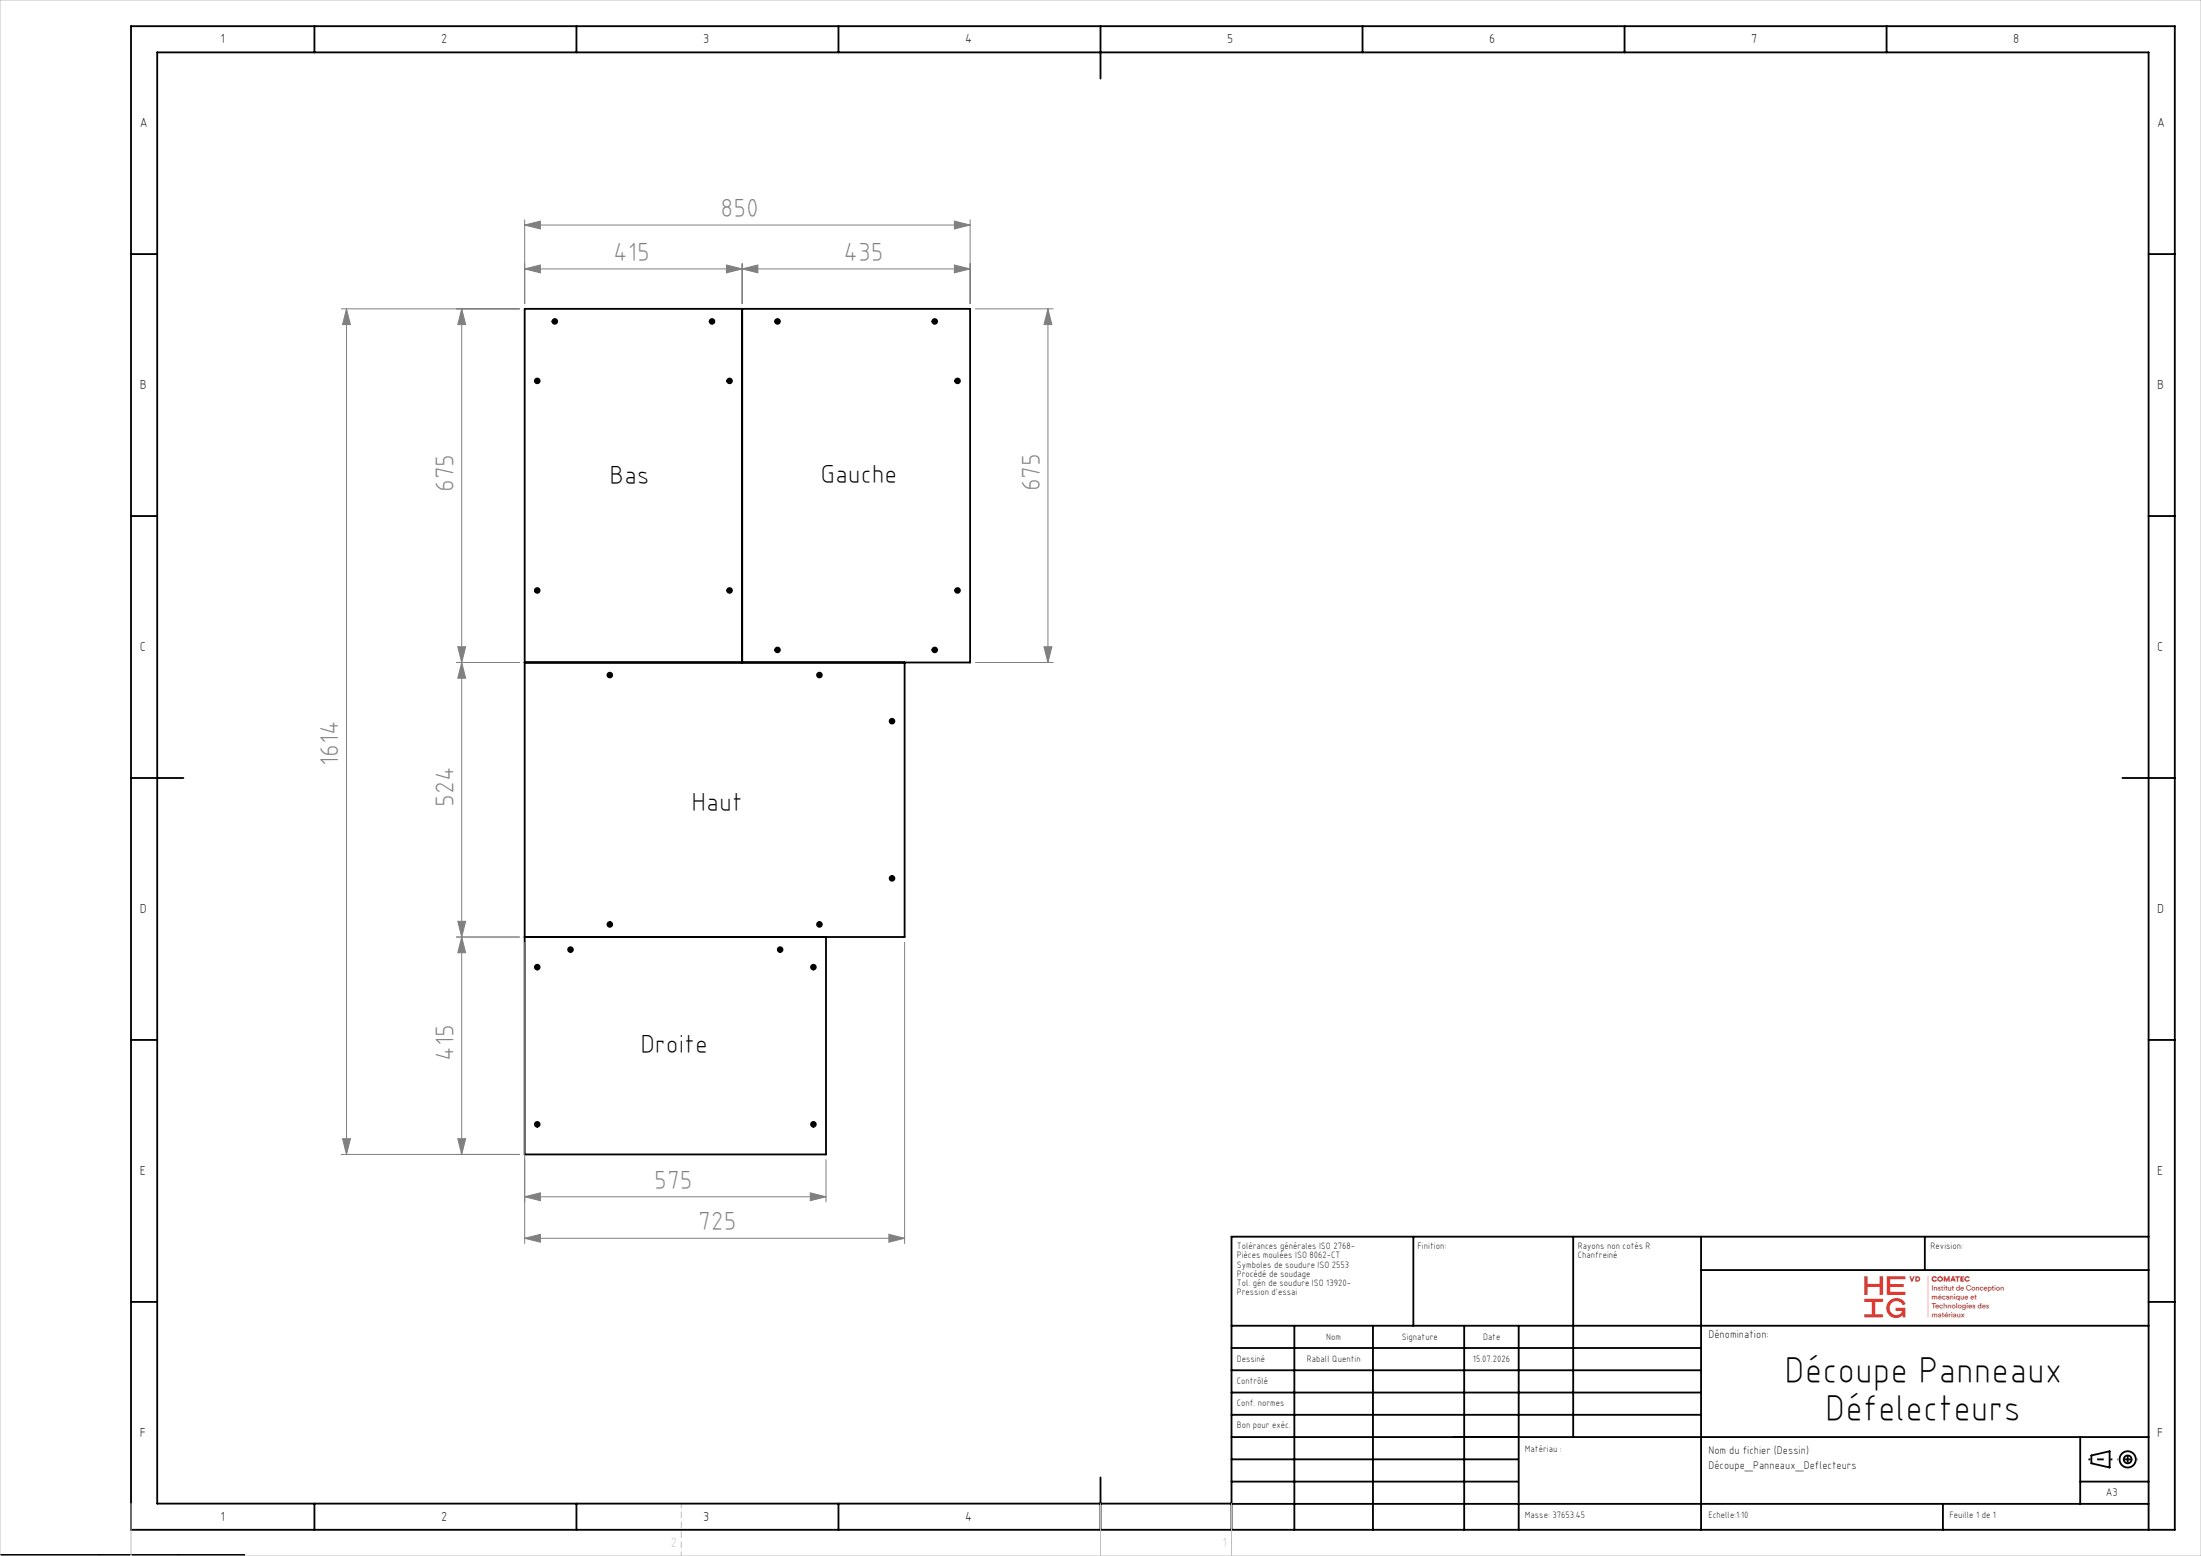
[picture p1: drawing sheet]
<svg xmlns="http://www.w3.org/2000/svg" width="420mm" height="297mm" viewBox="0 0 420 297" stroke-linecap="round" stroke-linejoin="round" font-family="sans-serif">
<g fill="none" stroke="#000" stroke-width=".35">
<path d="M25 5h390v287h-390zM60 5v5M110 5v5M160 5v5M210 5v10M260 5v5M310 5v5M360 5v5M25 48.5h5M141.6 59v67.5M410 48.5h5M25 98.5h5"/>
<path d="M410 98.5h5M100.1 126.5h85v-67.5h-85v161.4h57.5v-41.5M172.6 126.5v52.4h-72.5M25 148.5h10M405 148.5h10M25 198.5h5M410 198.5h5M269.7 236.1v17M300.2 236.1v38.2M324.6 236.1v55.9M367.3 236.1v6.3M410 236.1h-175v55.9"/>
<path d="M25 248.5h5M235 253.1h175M235 257.3h89.6M247 253.1v38.9M262 253.1v38.9M279.4 253.1v38.9M289.8 253.1v38.9M324.6 242.4h85.4M410 248.5h5M235 270.1h89.6M235 265.8h89.6M235 261.6h89.6"/>
<path d="M235 278.6h54.6M235 274.3h175M397 274.3v12.8M399.1 277.8l3.5-.8v3.1l-3.5-.8zM0 296.8h46.5v.3M19 296.8v.3M34 296.8v.3M60 287v5M110 287v5M160 287v5M210 282v10M235 287.1h175"/>
<path d="M235 287h-205v-277h380v282M235 282.8h54.6M370.8 287.1v4.9M397 282.8h13"/>
<circle cx="102.5" cy="72.7" r=".25"/>
<circle cx="102.5" cy="72.7" r=".45"/>
<circle cx="105.9" cy="61.4" r=".25"/>
<circle cx="105.9" cy="61.4" r=".45"/>
<circle cx="135.9" cy="61.4" r=".45"/>
<circle cx="135.9" cy="61.4" r=".25"/>
<circle cx="139.2" cy="72.7" r=".25"/>
<circle cx="139.2" cy="72.7" r=".45"/>
<circle cx="148.4" cy="61.4" r=".25"/>
<circle cx="148.4" cy="61.4" r=".45"/>
<circle cx="178.4" cy="61.4" r=".25"/>
<circle cx="178.4" cy="61.4" r=".45"/>
<circle cx="182.7" cy="72.7" r=".25"/>
<circle cx="182.7" cy="72.7" r=".45"/>
<circle cx="102.5" cy="112.7" r=".25"/>
<circle cx="102.5" cy="112.7" r=".45"/>
<circle cx="139.2" cy="112.7" r=".25"/>
<circle cx="139.2" cy="112.7" r=".45"/>
<circle cx="182.7" cy="112.7" r=".25"/>
<circle cx="182.7" cy="112.7" r=".45"/>
<circle cx="116.4" cy="128.9" r=".45"/>
<circle cx="116.4" cy="128.9" r=".25"/>
<circle cx="148.4" cy="124.1" r=".25"/>
<circle cx="148.4" cy="124.1" r=".45"/>
<circle cx="156.4" cy="128.9" r=".45"/>
<circle cx="156.4" cy="128.9" r=".25"/>
<circle cx="170.2" cy="137.7" r=".45"/>
<circle cx="170.2" cy="137.7" r=".25"/>
<circle cx="178.4" cy="124.1" r=".25"/>
<circle cx="178.4" cy="124.1" r=".45"/>
<circle cx="116.4" cy="176.5" r=".25"/>
<circle cx="116.4" cy="176.5" r=".45"/>
<circle cx="156.4" cy="176.5" r=".45"/>
<circle cx="156.4" cy="176.5" r=".25"/>
<circle cx="170.2" cy="167.7" r=".45"/>
<circle cx="170.2" cy="167.7" r=".25"/>
<circle cx="102.5" cy="184.6" r=".45"/>
<circle cx="102.5" cy="184.6" r=".25"/>
<circle cx="108.9" cy="181.3" r=".25"/>
<circle cx="108.9" cy="181.3" r=".45"/>
<circle cx="148.9" cy="181.3" r=".45"/>
<circle cx="148.9" cy="181.3" r=".25"/>
<circle cx="155.2" cy="184.6" r=".25"/>
<circle cx="155.2" cy="184.6" r=".45"/>
<circle cx="102.5" cy="214.6" r=".45"/>
<circle cx="102.5" cy="214.6" r=".25"/>
<circle cx="155.2" cy="214.6" r=".25"/>
<circle cx="155.2" cy="214.6" r=".45"/>
<circle cx="406" cy="278.6" r=".75"/>
<circle cx="406" cy="278.6" r="1.55"/>
</g>
<g fill="none" stroke="#808080" stroke-width=".19">
<path d="M65.1 59h34M66.1 59l.8 3h-1.5zM66.1 59v161.4M88.1 59l.8 3h-1.5zM88.1 59v161.4M100.1 43l3-.8v1.5zM100.1 51.3l3-.7v1.5zM100.1 42v16M100.1 43h85M100.1 51.3h85M138.6 50.6l3 .7-3 .8zM141.6 51.3l3-.7v1.5z"/>
<path d="M141.6 50.3v7.7M182.1 42.2l3 .8-3 .7zM182.1 50.6l3 .7-3 .8zM185.1 42v16M186.1 59h14.9M200 59l.7 3h-1.5zM200 59v67.5M87.1 126.5h12M87.4 123.5h1.5l-.8 3zM88.1 126.5l.8 3h-1.5zM186.1 126.5h14.9M199.2 123.5h1.5l-.7 3z"/>
<path d="M87.1 178.9h12M87.4 175.9h1.5l-.8 3zM88.1 178.9l.8 3h-1.5zM100.1 179.9v57.5M172.6 179.9v57.5M65.4 217.4h1.5l-.8 3zM87.4 217.4h1.5l-.8 3zM65.1 220.4h34M100.1 236.4l3-.8v1.5zM100.1 228.4l3-.7v1.5zM100.1 236.4h72.5M100.1 228.4h57.5"/>
<path d="M154.6 227.7l3 .7-3 .8zM157.6 221.4v8M169.6 235.6l3 .8-3 .7z"/>
</g>
<g fill="none" stroke="#000" stroke-width=".19" stroke-dasharray="30.5 1.3 1.3 1.3" stroke-linecap="butt">
<path d="M102.3 72.7h-.3M102.5 72.5v-.3M102.5 73v.2M102.8 72.7h.2M105.6 61.4h-.2M105.9 61.1v-.2M105.9 61.6v.3M106.1 61.4h.3M135.6 61.4h-.2M135.9 61.1v-.2M135.9 61.6v.3M136.1 61.4h.3"/>
<path d="M139 72.7h-.3M139.2 72.5v-.3M139.2 73v.2M139.5 72.7h.2M148.1 61.4h-.2M148.4 61.1v-.2M148.4 61.6v.3M148.6 61.4h.3M178.1 61.4h-.2M178.4 61.1v-.2M178.4 61.6v.3M178.6 61.4h.3"/>
<path d="M182.5 72.7h-.3M182.7 72.5v-.3M182.7 73v.2M183 72.7h.2M102.3 112.7h-.3M102.5 112.5v-.3M102.5 113v.2M102.8 112.7h.2M139 112.7h-.3M139.2 112.5v-.3M139.2 113v.2M139.5 112.7h.2"/>
<path d="M182.5 112.7h-.3M182.7 112.5v-.3M182.7 113v.2M183 112.7h.2M116.1 128.9h-.2M116.4 128.6v-.2M116.4 129.1v.3M116.6 128.9h.3M148.1 124.1h-.2M148.4 123.8v-.2M148.4 124.3v.3M148.6 124.1h.3"/>
<path d="M156.1 128.9h-.2M156.4 128.6v-.2M156.4 129.1v.3M156.6 128.9h.3M170 137.7h-.3M170.2 137.4v-.2M170.2 137.9v.3M170.5 137.7h.2M178.1 124.1h-.2M178.4 123.8v-.2M178.4 124.3v.3M178.6 124.1h.3"/>
<path d="M116.1 176.5h-.2M116.4 176.2v-.2M116.4 176.7v.3M116.6 176.5h.3M156.1 176.5h-.2M156.4 176.2v-.2M156.4 176.7v.3M156.6 176.5h.3M170 167.7h-.3M170.2 167.4v-.2M170.2 167.9v.3M170.5 167.7h.2"/>
<path d="M102.3 184.6h-.3M102.5 184.4v-.3M102.5 184.9v.2M102.8 184.6h.2M108.6 181.3h-.2M108.9 181v-.2M108.9 181.5v.3M109.1 181.3h.3M148.6 181.3h-.2M148.9 181v-.2M148.9 181.5v.3M149.1 181.3h.3"/>
<path d="M155 184.6h-.3M155.2 184.4v-.3M155.2 184.9v.2M155.5 184.6h.2M102.3 214.6h-.3M102.5 214.4v-.3M102.5 214.9v.2M102.8 214.6h.2M155 214.6h-.3M155.2 214.4v-.3M155.2 214.9v.2M155.5 214.6h.2"/>
</g>
<path d="M398.5 278.6h4.6" fill="none" stroke="#000" stroke-width=".35" stroke-dasharray="30.5 1.3 1.3 1.3" stroke-dashoffset="30.1" stroke-linecap="butt"/>
<path d="M406 276.6v3.8" fill="none" stroke="#000" stroke-width=".35" stroke-dasharray="30.5 1.3 1.3 1.3" stroke-dashoffset="30.5" stroke-linecap="butt"/>
<path d="M408 278.6h-4" fill="none" stroke="#000" stroke-width=".35" stroke-dasharray="30.5 1.3 1.3 1.3" stroke-dashoffset="30.4" stroke-linecap="butt"/>
<path d="M130 287v10" fill="none" stroke="#c0c0c0" stroke-width=".19" stroke-dasharray="1.3 .6" stroke-dashoffset=".4" stroke-linecap="butt"/>
<g fill="none" stroke="#000" stroke-width=".19">
<path d="M102.3 72.7h.5M102.5 72.5v.5M105.6 61.4h.5M105.9 61.1v.5M135.6 61.4h.5M135.9 61.1v.5M139 72.7h.5M139.2 72.5v.5M148.1 61.4h.5M148.4 61.1v.5M178.1 61.4h.5M178.4 61.1v.5"/>
<path d="M182.5 72.7h.5M182.7 72.5v.5M102.3 112.7h.5M102.5 112.5v.5M139 112.7h.5M139.2 112.5v.5M182.5 112.7h.5M182.7 112.5v.5M116.1 128.9h.5M116.4 128.6v.5M148.1 124.1h.5M148.4 123.8v.5"/>
<path d="M156.1 128.9h.5M156.4 128.6v.5M170 137.7h.5M170.2 137.4v.5M178.1 124.1h.5M178.4 123.8v.5M116.1 176.5h.5M116.4 176.2v.5M156.1 176.5h.5M156.4 176.2v.5M170 167.7h.5M170.2 167.4v.5"/>
<path d="M102.3 184.6h.5M102.5 184.4v.5M108.6 181.3h.5M108.9 181v.5M148.6 181.3h.5M148.9 181v.5M155 184.6h.5M155.2 184.4v.5M102.3 214.6h.5M102.5 214.4v.5M155 214.6h.5M155.2 214.4v.5"/>
</g>
<path d="M0 0h420v297h-420zM25 287v10M210 287v10M235 287v10" fill="none" stroke="#c0c0c0" stroke-width=".19"/>
<g fill="#808080">
<path d="M182.1 42.2l3 .8-3 .7zM100.1 43l3-.8v1.5zM138.6 50.6l3 .7-3 .8zM100.1 51.3l3-.7v1.5zM182.1 50.6l3 .7-3 .8zM141.6 51.3l3-.7v1.5z"/>
<path d="M100.1 236.4l3-.8v1.5zM169.6 235.6l3 .8-3 .7zM100.1 228.4l3-.7v1.5zM154.6 227.7l3 .7-3 .8z"/>
<path d="M199.2 123.5h1.5l-.7 3zM200 59l.7 3h-1.5zM87.4 175.9h1.5l-.8 3zM88.1 126.5l.8 3h-1.5z"/>
<path d="M66.1 59l.8 3h-1.5zM65.4 217.4h1.5l-.8 3zM88.1 59l.8 3h-1.5zM87.4 123.5h1.5l-.8 3zM88.1 178.9l.8 3h-1.5zM87.4 217.4h1.5l-.8 3z"/>
</g>
<g font-size="7.1">
<text x="340.5" y="264">Découpe Panneaux</text>
<text x="348.3" y="271.1">Défelecteurs</text>
</g>
<g font-size="5" fill="#808080">
<text x="137.5" y="41.5">850</text>
<text x="117" y="49.8">415</text>
<text x="161" y="49.8">435</text>
<text x="86.6" y="93.9" transform="rotate(-90 86.6 93.9)">675</text>
<text x="198.5" y="93.8" transform="rotate(-90 198.5 93.8)">675</text>
<text x="64.6" y="146.2" transform="rotate(-90 64.6 146.2)">1614</text>
<text x="86.6" y="154" transform="rotate(-90 86.6 154)">524</text>
<text x="86.6" y="202.5" transform="rotate(-90 86.6 202.5)">415</text>
<text x="124.8" y="226.9">575</text>
<text x="133.2" y="234.9">725</text>
</g>
<g font-size="5">
<text x="116.3" y="92.3">Bas</text>
<text x="156.6" y="92.1">Gauche</text>
<text x="132" y="154.8">Haut</text>
<text x="122.2" y="201">Droite</text>
</g>
<g font-size="2.5">
<text x="42.1" y="8.2">1</text>
<text x="84.2" y="8.2">2</text>
<text x="134.2" y="8.2">3</text>
<text x="184.2" y="8.2">4</text>
<text x="234.2" y="8.2">5</text>
<text x="284.2" y="8.2">6</text>
<text x="334.2" y="8.2">7</text>
<text x="384.2" y="8.2">8</text>
<text x="26.7" y="24.2">A</text>
<text x="411.7" y="24.2">A</text>
<text x="26.7" y="74.2">B</text>
<text x="411.7" y="74.2">B</text>
<text x="26.7" y="124.2">C</text>
<text x="411.7" y="124.2">C</text>
<text x="26.7" y="174.2">D</text>
<text x="411.7" y="174.2">D</text>
<text x="26.7" y="224.2">E</text>
<text x="411.7" y="224.2">E</text>
<text x="26.7" y="274.2">F</text>
<text x="411.7" y="274.2">F</text>
<text x="42.1" y="290.2">1</text>
<text x="84.2" y="290.2">2</text>
<text x="134.2" y="290.2">3</text>
<text x="184.2" y="290.2">4</text>
</g>
<text font-size="2.5" fill="#e1251b" x="355.8" y="251.5">⟫</text>
<text font-size="2.5" fill="#c0c0c0" x="128" y="295.3">2</text>
<g font-size="2.1">
<text x="326" y="255.5">Dénomination:</text>
<text x="326" y="277.5">Nom du fichier (Dessin)</text>
<text x="326" y="280.5">Découpe_Panneaux_Deflecteurs</text>
<text x="401.9" y="285.5">A3</text>
</g>
<g font-size="1.8">
<text x="236" y="238.4">Tolérances générales ISO 2768-</text>
<text x="270.5" y="238.4">Finition:</text>
<text x="301.1" y="238.4">Rayons non cotés R</text>
<text x="368.4" y="238.4">Revision:</text>
<text x="236" y="240.2">Pièces moulées ISO 8062-CT</text>
<text x="236" y="242">Symboles de soudure ISO 2553</text>
<text x="236" y="243.7">Procédé de soudage</text>
<text x="236" y="245.5">Tol. gén de soudure ISO 13920-</text>
<text x="301.1" y="240.2">Chanfreiné</text>
<text x="236" y="247.3">Pression d'essai</text>
<text x="253.1" y="255.7">Nom</text>
<text x="267.5" y="255.7">Signature</text>
<text x="283" y="255.7">Date</text>
<text x="236" y="260">Dessiné</text>
<text x="249.4" y="260">Raball Quentin</text>
<text x="281.1" y="260">15.07.2026</text>
<text x="236" y="264.1">Contrôlé</text>
<text x="236" y="268.3">Conf. normes</text>
<text x="236" y="272.5">Bon pour exéc.</text>
<text x="291" y="277.2">Matériau :</text>
<text x="291" y="289.8">Masse: 37653.45</text>
<text x="326" y="289.8">Echelle:1:10</text>
<text x="372" y="289.8">Feuille 1 de 1</text>
</g>
</svg>
